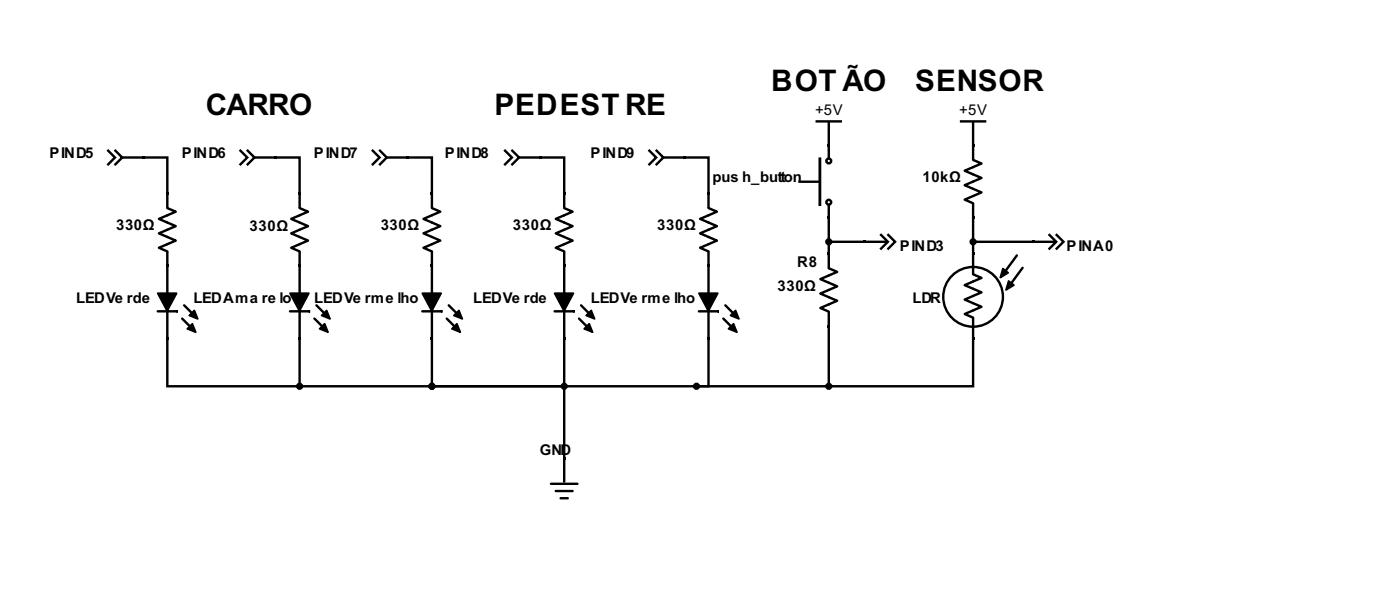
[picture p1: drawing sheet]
<svg xmlns="http://www.w3.org/2000/svg" width="166mm" height="73mm" viewBox="0 0 166 73" stroke-linecap="round" stroke-linejoin="round" font-family="sans-serif">
<path d="M16.9 18.5h.2v.3h-.2zM19.7 31.4h.3v.3h-.3zM18.7 34.8h2.3l-1.2 2.1zM22.8 38.4l.4 1-1-.4zM22.5 37.4l.6-.6 .4 1zM115.3 29.9h.3v.3h-.3zM115.3 39.9h.3v.3h-.3zM122.5 28.5h.3v.3h-.3zM19.7 39.9h.3v.3h-.3zM66.8 54.2h.3v.3h-.3z" fill="#000"/>
<g fill="none" stroke="#000" stroke-width=".29">
<path d="M12.8 17.9l.8 .8-.8 .8M13.7 17.9l.8 .8-.8 .8M14.4 18.7h2.5M18.7 36.9h2.4h-.1M19.9 31.7v8.2M21.6 37.8l1.2 1.2M21.9 36.2l1.2 1.2M122.8 28.7h2.4M124.6 27.9l.8 .8-.8 .8M125.4 27.9l.8 .8-.8 .8M65.4 57.4h3.1M66 58.2h2"/>
<path d="M66.5 59.1h.9M67 54.5v2.6"/>
</g>
<path d="M14.4 18.7h2.5M19.9 31.7v8.2M122.8 28.7h2.4M67 54.5v2.6" fill="none" stroke="#000" stroke-width=".12"/>
<path d="M18.7 34.8h2.3l-1.2 2.1z" fill="none" stroke="#000" stroke-width=".21"/>
<path d="M22.5 37.4l.6-.6 .4 1zM22.8 38.4l.4 1-1-.4z" fill="none" stroke="#000" stroke-width=".2"/>
<circle cx="115.5" cy="35.2" r="3.5" fill="#fff"/>
<g fill="none" stroke="#000" stroke-width=".29">
<path d="M17 18.7h2.9v4.3M28.5 17.9l.8 .8-.8 .8M29.4 17.9l.8 .8-.8 .8M30.1 18.7h2.5M32.7 18.7h2.9v4.3M44.2 17.9l.8 .8-.8 .8M45.1 17.9l.8 .8-.8 .8M45.8 18.7h2.5M48.4 18.7h2.9v4.3M59.9 17.9l.9 .8-.9 .8M60.8 17.9l.8 .8-.8 .8M61.5 18.7h2.5"/>
<path d="M64.1 18.7h2.9v4.3M77.1 17.9l.8 .8-.8 .8M77.9 17.9l.8 .8-.8 .8M78.7 18.7h2.4M81.2 18.7h2.9v4.3M96.9 14.4h2.9M98.4 14.5v2.6M98.4 17.4v1.2M114.1 14.4h2.8M115.5 19l1 .4-2 .8 2 .9-2 .9 2 .8-2 .9 1 .4M115.5 14.5v2.6M115.5 17.4v1.4"/>
<path d="M19.9 24.7l1 .4-2 .9 2 .8-2 .9 2 .8-2 .9 1 .4M19.9 23.1v1.4M19.9 29.9v1.5M34.4 36.9h2.4h-.1M35.6 24.7l1 .4-2 .9 2 .8-2 .9 2 .8-2 .9 1 .4M35.6 23.1v1.4M35.6 29.9v1.5M35.6 31.7v8.2M37.3 37.8l1.2 1.2M37.6 36.2l1.2 1.2M50.1 36.9h2.4h-.1M51.3 24.7l1 .4-2 .9 2 .8-2 .9 2 .8-2 .9 1 .4"/>
<path d="M51.3 23.1v1.4M51.3 29.9v1.5M51.3 31.7v8.2M53 37.8l1.2 1.2M53.3 36.2l1.2 1.2M65.8 36.9h2.4h-.1M67 24.7l1 .4-2 .9 2 .8-2 .9 2 .8-2 .9 1 .4M67 23.1v1.4M67 29.9v1.5M67 31.7v8.2M68.7 37.8l1.2 1.2M69 36.2l1.2 1.2"/>
<path d="M82.9 36.9h2.4h-.1M84.1 24.7l1 .4-2 .9 2 .8-2 .9 2 .8-2 .9 1 .4M84.1 23.1v1.4M84.1 29.9v1.5M84.1 31.7v8.2M85.8 37.8l1.3 1.2M86.1 36.2l1.2 1.2M94.9 21.5h2.3M98.4 31.8l1 .4-2 .9 2 .8-2 .9 2 .9-2 .8 1 .4M98.4 38.7v7.1v-.3M98.4 25.8v2.6M98.4 30.2v1.5"/>
<path d="M98.4 37.1v1.4M98.4 24.5v1.2M102.6 28.7h-4.2v1.4M102.8 28.7h2.4M104.6 27.9l.8 .8-.8 .8M105.4 27.9l.8 .8-.8 .8M115.5 32.5l1 .4-2 .9 2 .9-2 .8 2 .9-2 .8 1 .5M115.5 24.2v1.5M115.5 25.8v4.3M115.5 30.2v2.2M115.5 37.8v2.1M115.8 28.7h6.8"/>
<path d="M120.7 30.3l-1.6 2.1M121.4 31.7l-1.6 2.2M19.9 40.1v5.7h47.1v8.6M35.6 40.1v5.4M51.3 40.1v5.7v-.3M67 40.1v5.7h-15.5M84.1 40.1v5.7h-16.9M115.5 40.1v5.7h-32.6"/>
<circle cx="98.4" cy="19.1" r=".29"/>
<circle cx="98.4" cy="28.7" r=".29"/>
<circle cx="98.4" cy="24" r=".29"/>
<circle cx="115.5" cy="35.2" r="3.5"/>
<circle cx="115.5" cy="28.7" r=".29"/>
<circle cx="35.6" cy="45.8" r=".29"/>
<circle cx="51.3" cy="45.8" r=".29"/>
<circle cx="67" cy="45.8" r=".29"/>
<circle cx="82.7" cy="45.8" r=".29"/>
<circle cx="98.4" cy="45.8" r=".29"/>
</g>
<g fill="#000">
<path d="M32.6 18.5h.2v.3h-.2zM48.3 18.5h.2v.3h-.2zM64 18.5h.2v.3h-.2zM81.1 18.5h.3v.3h-.3zM98.2 17.1h.3v.3h-.3zM115.3 17.1h.3v.3h-.3zM115.5 17.4v1.4zM19.7 22.8h.3v.3h-.3zM19.7 31.4h.3v.3h-.3zM19.9 23.1v1.4zM19.9 29.9v1.5zM35.4 31.4h.3v.3h-.3z"/>
<path d="M35.4 22.8h.3v.3h-.3zM34.4 34.8h2.3l-1.2 2.1zM35.6 23.1v1.4zM35.6 29.9v1.5zM38.5 38.4l.4 1-1-.4zM38.2 37.4l.6-.6 .4 1zM51.1 31.4h.3v.3h-.3zM51.1 22.8h.3v.3h-.3zM50.1 34.8h2.3l-1.2 2.1zM51.3 23.1v1.4zM51.3 29.9v1.5zM54.2 38.4l.4 1-1-.4z"/>
<path d="M53.9 37.4l.6-.6 .4 1zM66.8 31.4h.3v.3h-.3zM66.8 22.8h.3v.3h-.3zM65.8 34.8h2.3l-1.2 2.1zM67 23.1v1.4zM67 29.9v1.5zM69.9 38.4l.4 1-1-.4zM69.6 37.4l.6-.6 .4 1zM83.9 31.4h.3v.3h-.3zM83.9 22.8h.3v.3h-.3zM82.9 34.8h2.3l-1.1 2.1zM84.1 23.1v1.4z"/>
<path d="M84.1 29.9v1.5zM87.1 38.4l.4 1-1-.4zM86.7 37.4l.6-.6 .4 1zM98.2 29.9h.3v.3h-.3zM98.2 38.5h.3v.3h-.3zM98.2 25.7h.3v.3h-.3zM98.4 30.2v1.5zM98.4 37.1v1.4zM102.5 28.5h.3v.3h-.3zM115.3 25.7h.3v.3h-.3zM115.5 24.2v1.5zM119 31.8l.7 .5-1 .6z"/>
<path d="M119.7 33.3l.6 .5-.9 .6zM35.4 39.9h.3v.3h-.3zM51.1 39.9h.3v.3h-.3zM66.8 39.9h.3v.3h-.3zM83.9 39.9h.3v.3h-.3z"/>
<circle cx="98.4" cy="28.7" r=".29"/>
<circle cx="115.5" cy="28.7" r=".29"/>
<circle cx="35.6" cy="45.8" r=".29"/>
<circle cx="51.3" cy="45.8" r=".29"/>
<circle cx="67" cy="45.8" r=".29"/>
<circle cx="82.7" cy="45.8" r=".29"/>
<circle cx="98.4" cy="45.8" r=".29"/>
</g>
<path d="M97.2 18.8h.2v5.5h-.2zM37.9 39l.6-.6 .4 1zM38.2 37.4l.6-.6 .4 1zM53.6 39l.6-.6 .4 1zM53.9 37.4l.6-.6 .4 1zM69.6 37.4l.6-.6 .4 1zM69.9 38.4l.4 1-1-.4zM86.5 39l.6-.6 .4 1zM86.7 37.4l.6-.6 .4 1zM119 31.8l.7 .5-1 .6zM119.7 33.3l.6 .5-.9 .6z" fill="none" stroke="#000" stroke-width=".2"/>
<path d="M30.1 18.7h2.5M45.8 18.7h2.5M61.5 18.7h2.5M78.7 18.7h2.4M98.4 14.5v2.6M115.5 14.5v2.6M35.6 31.7v8.2M51.3 31.7v8.2M67 31.7v8.2M84.1 31.7v8.2M102.8 28.7h2.4" fill="none" stroke="#000" stroke-width=".12"/>
<path d="M34.4 34.8h2.3l-1.2 2.1zM50.1 34.8h2.3l-1.2 2.1zM65.8 34.8h2.3l-1.2 2.1zM82.9 34.8h2.3l-1.1 2.1z" fill="none" stroke="#000" stroke-width=".21"/>
<g font-size="3.5">
<text x="91.5" y="10.8">BOT ÃO</text>
<text x="108.6" y="10.8">SENSOR</text>
<text x="24.4" y="13.7">CARRO</text>
<text x="58.7" y="13.7">PEDEST RE</text>
</g>
<g font-size="1.8">
<text x="96.7" y="13.7">+5V</text>
<text x="113.9" y="13.7">+5V</text>
<text x="5.9" y="18.7">PIND5</text>
<text x="21.6" y="18.7">PIND6</text>
<text x="37.3" y="18.7">PIND7</text>
<text x="52.8" y="18.7">PIND8</text>
<text x="70.1" y="18.7">PIND9</text>
<text x="84.6" y="21.6">pus h_button</text>
<text x="109.5" y="21.6">10kΩ</text>
<text x="13.8" y="27.3">330Ω</text>
<text x="29.6" y="27.4">330Ω</text>
<text x="45.2" y="27.3">330Ω</text>
<text x="60.9" y="27.3">330Ω</text>
<text x="78" y="27.3">330Ω</text>
<text x="106.8" y="29.7">PIND3</text>
<text x="126.6" y="29.7">PINA0</text>
<text x="9.1" y="35.9">LEDVe rde</text>
<text x="23" y="35.9">LEDAma re lo</text>
<text x="37.3" y="35.9">LEDVe rme lho</text>
<text x="56.2" y="35.9">LEDVe rde</text>
<text x="70.1" y="35.9">LEDVe rme lho</text>
<text x="92.3" y="34.4">330Ω</text>
<text x="94.6" y="31.7">R8</text>
<text x="108.3" y="35.9">LDR</text>
<text x="64.1" y="54">GND</text>
</g>
</svg>
